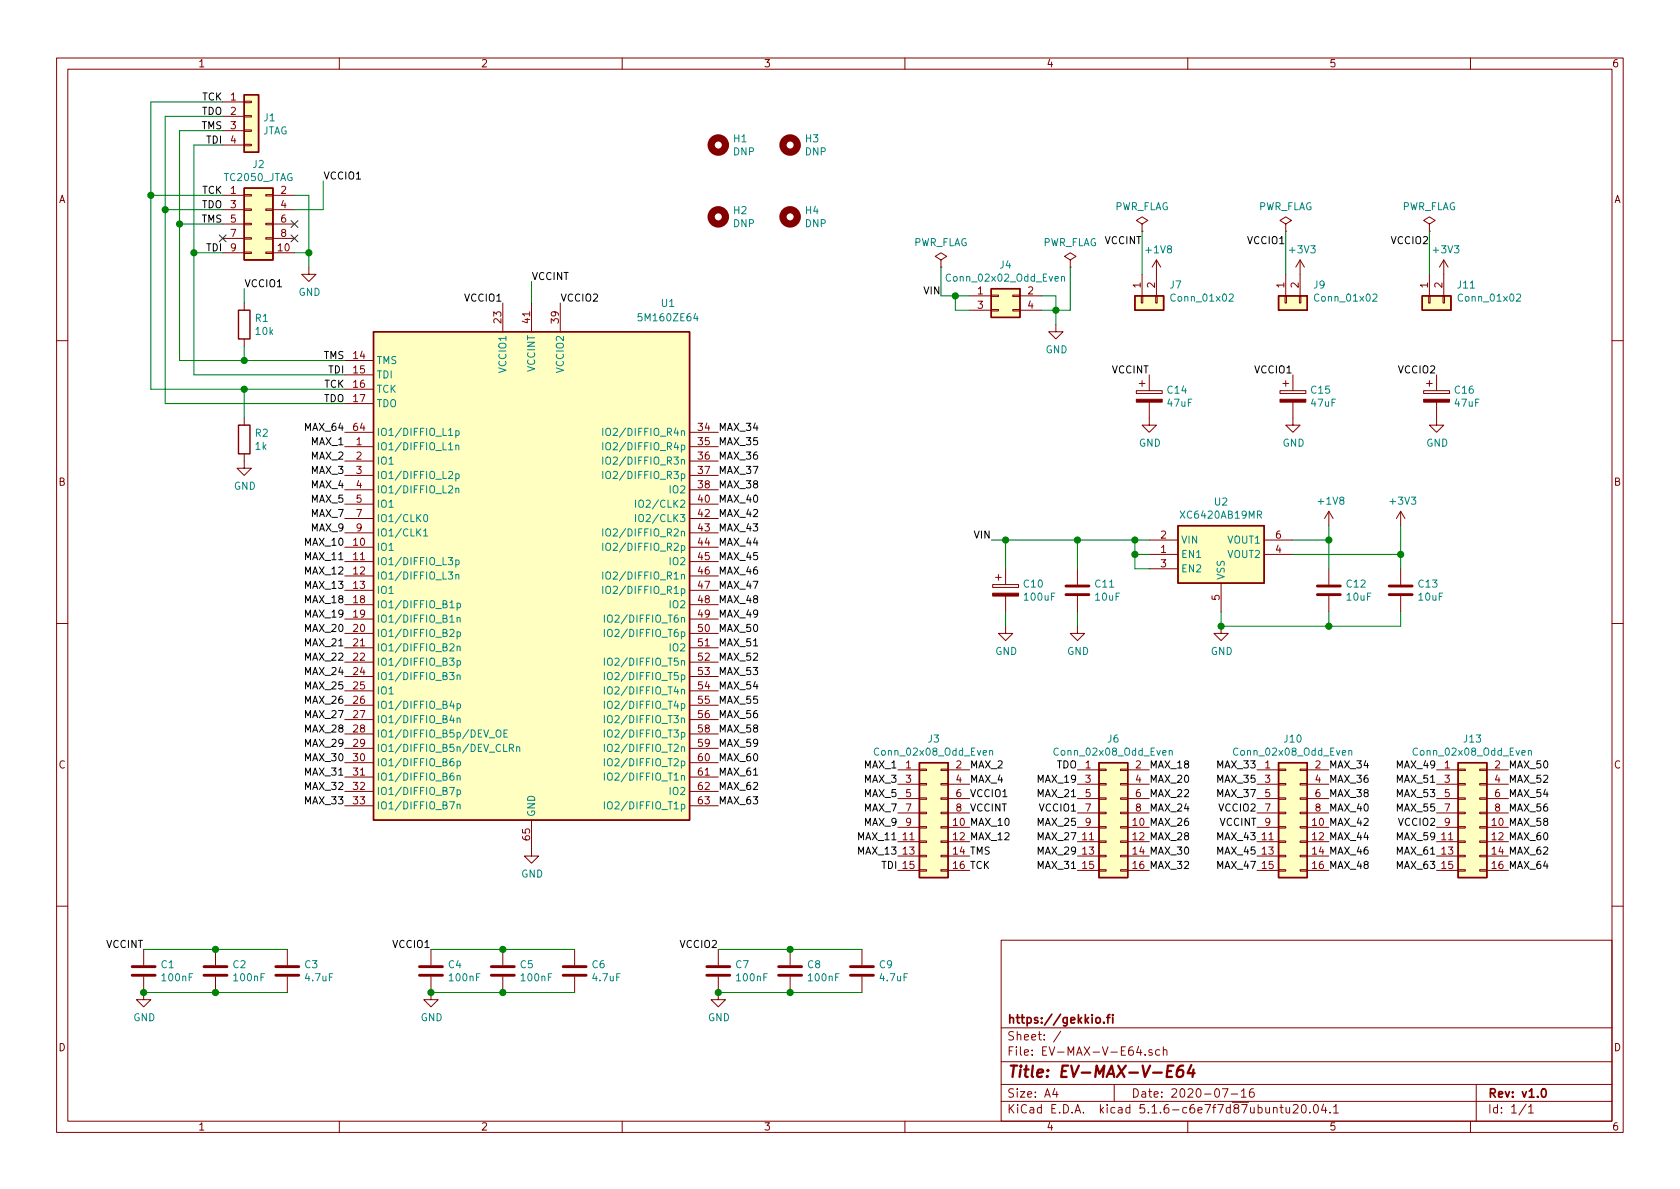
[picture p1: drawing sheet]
EESchema Schematic File Version 4
EELAYER 30 0
EELAYER END
$Descr A4 11693 8268
encoding utf-8
Sheet 1 1
Title "EV-MAX-V-E64"
Date "2020-07-16"
Rev "v1.0"
Comp "https://gekkio.fi"
Comment1 ""
Comment2 ""
Comment3 ""
Comment4 ""
$EndDescr
$Comp
L Connector_Generic:Conn_01x02 J9
U 1 1
P 8950 2100
F 0 "J9" V 8822 1912 50  0000 R CNN
F 1 "Conn_01x02" V 8913 1912 50  0000 R CNN
F 2 "Connector_PinHeader_2.54mm:PinHeader_1x02_P2.54mm_Vertical" H 8950 2100 50  0001 C CNN
F 3 "~" H 8950 2100 50  0001 C CNN
	1    8950 2100
	0    -1   1    0   
$EndComp
Text Label 8950 1700 2    50   ~ 0
VCCIO1
$Comp
L power:+3V3 #PWR014
U 1 1
P 9050 1900
F 0 "#PWR014" H 9050 1750 50  0001 C CNN
F 1 "+3V3" H 9065 2073 50  0000 C CNN
F 2 "" H 9050 1900 50  0001 C CNN
F 3 "" H 9050 1900 50  0001 C CNN
	1    9050 1900
	1    0    0    -1  
$EndComp
$Comp
L Connector_Generic:Conn_01x02 J11
U 1 1
P 9950 2100
F 0 "J11" V 9822 1912 50  0000 R CNN
F 1 "Conn_01x02" V 9913 1912 50  0000 R CNN
F 2 "Connector_PinHeader_2.54mm:PinHeader_1x02_P2.54mm_Vertical" H 9950 2100 50  0001 C CNN
F 3 "~" H 9950 2100 50  0001 C CNN
	1    9950 2100
	0    -1   1    0   
$EndComp
Text Label 9950 1700 2    50   ~ 0
VCCIO2
$Comp
L power:+3V3 #PWR017
U 1 1
P 10050 1900
F 0 "#PWR017" H 10050 1750 50  0001 C CNN
F 1 "+3V3" H 10065 2073 50  0000 C CNN
F 2 "" H 10050 1900 50  0001 C CNN
F 3 "" H 10050 1900 50  0001 C CNN
	1    10050 1900
	1    0    0    -1  
$EndComp
$Comp
L Connector_Generic:Conn_01x02 J7
U 1 1
P 7950 2100
F 0 "J7" V 7822 1912 50  0000 R CNN
F 1 "Conn_01x02" V 7913 1912 50  0000 R CNN
F 2 "Connector_PinHeader_2.54mm:PinHeader_1x02_P2.54mm_Vertical" H 7950 2100 50  0001 C CNN
F 3 "~" H 7950 2100 50  0001 C CNN
	1    7950 2100
	0    -1   1    0   
$EndComp
Text Label 7950 1700 2    50   ~ 0
VCCINT
$Comp
L power:+1V8 #PWR011
U 1 1
P 8050 1900
F 0 "#PWR011" H 8050 1750 50  0001 C CNN
F 1 "+1V8" H 8065 2073 50  0000 C CNN
F 2 "" H 8050 1900 50  0001 C CNN
F 3 "" H 8050 1900 50  0001 C CNN
	1    8050 1900
	1    0    0    -1  
$EndComp
Text Label 3500 2100 2    50   ~ 0
VCCIO1
Wire Wire Line
	3700 1950 3700 2100
Text Label 3700 1950 0    50   ~ 0
VCCINT
Text Label 3900 2100 0    50   ~ 0
VCCIO2
$Comp
L power:GND #PWR05
U 1 1
P 3700 5900
F 0 "#PWR05" H 3700 5650 50  0001 C CNN
F 1 "GND" H 3705 5727 50  0000 C CNN
F 2 "" H 3700 5900 50  0001 C CNN
F 3 "" H 3700 5900 50  0001 C CNN
	1    3700 5900
	1    0    0    -1  
$EndComp
$Comp
L Gekkio_CPLD_Intel:5M160ZE64 U1
U 1 1
P 3700 4000
F 0 "U1" H 4650 5900 50  0000 C CNN
F 1 "5M160ZE64" H 4650 5800 50  0000 C CNN
F 2 "Gekkio_Package_QFP:EQFP-64-1EP_7x7mm_P0.4mm_EP4.5x4.5mm" H 3700 1600 50  0001 C CNN
F 3 "https://www.intel.com/content/dam/www/programmable/us/en/pdfs/literature/hb/max-v/mv51001.pdf" H 2500 4950 50  0001 R CNN
	1    3700 4000
	1    0    0    -1  
$EndComp
$Comp
L Gekkio_Regulator_Linear:XC6420ABxxMR U2
U 1 1
P 8500 3850
F 0 "U2" H 8500 4217 50  0000 C CNN
F 1 "XC6420AB19MR" H 8500 4126 50  0000 C CNN
F 2 "Package_TO_SOT_SMD:SOT-23-6_Handsoldering" H 8500 3000 50  0001 C CNN
F 3 "https://www.torexsemi.com/file/xc6420/XC6420.pdf" H 8500 3850 50  0001 C CNN
	1    8500 3850
	1    0    0    -1  
$EndComp
$Comp
L Device:C C12
U 1 1
P 9250 4100
F 0 "C12" H 9365 4146 50  0000 L CNN
F 1 "10uF" H 9365 4055 50  0000 L CNN
F 2 "Capacitor_SMD:C_1206_3216Metric_Pad1.42x1.75mm_HandSolder" H 9288 3950 50  0001 C CNN
F 3 "~" H 9250 4100 50  0001 C CNN
	1    9250 4100
	1    0    0    -1  
$EndComp
$Comp
L Device:C C13
U 1 1
P 9750 4100
F 0 "C13" H 9865 4146 50  0000 L CNN
F 1 "10uF" H 9865 4055 50  0000 L CNN
F 2 "Capacitor_SMD:C_1206_3216Metric_Pad1.42x1.75mm_HandSolder" H 9788 3950 50  0001 C CNN
F 3 "~" H 9750 4100 50  0001 C CNN
	1    9750 4100
	1    0    0    -1  
$EndComp
Wire Wire Line
	9000 3750 9250 3750
Wire Wire Line
	9250 3750 9250 3950
Wire Wire Line
	9000 3850 9750 3850
Wire Wire Line
	9750 3850 9750 3950
$Comp
L power:+1V8 #PWR015
U 1 1
P 9250 3650
F 0 "#PWR015" H 9250 3500 50  0001 C CNN
F 1 "+1V8" H 9265 3823 50  0000 C CNN
F 2 "" H 9250 3650 50  0001 C CNN
F 3 "" H 9250 3650 50  0001 C CNN
	1    9250 3650
	1    0    0    -1  
$EndComp
Wire Wire Line
	9250 3650 9250 3750
Connection ~ 9250 3750
$Comp
L power:+3V3 #PWR016
U 1 1
P 9750 3650
F 0 "#PWR016" H 9750 3500 50  0001 C CNN
F 1 "+3V3" H 9765 3823 50  0000 C CNN
F 2 "" H 9750 3650 50  0001 C CNN
F 3 "" H 9750 3650 50  0001 C CNN
	1    9750 3650
	1    0    0    -1  
$EndComp
Connection ~ 9750 3850
Wire Wire Line
	9750 4250 9750 4350
Wire Wire Line
	9750 4350 9250 4350
Wire Wire Line
	8500 4350 8500 4250
Wire Wire Line
	9250 4250 9250 4350
Connection ~ 9250 4350
Wire Wire Line
	9250 4350 8500 4350
$Comp
L power:GND #PWR012
U 1 1
P 8500 4350
F 0 "#PWR012" H 8500 4100 50  0001 C CNN
F 1 "GND" H 8505 4177 50  0000 C CNN
F 2 "" H 8500 4350 50  0001 C CNN
F 3 "" H 8500 4350 50  0001 C CNN
	1    8500 4350
	1    0    0    -1  
$EndComp
Connection ~ 8500 4350
$Comp
L Device:C C11
U 1 1
P 7500 4100
F 0 "C11" H 7615 4146 50  0000 L CNN
F 1 "10uF" H 7615 4055 50  0000 L CNN
F 2 "Capacitor_SMD:C_1206_3216Metric_Pad1.42x1.75mm_HandSolder" H 7538 3950 50  0001 C CNN
F 3 "~" H 7500 4100 50  0001 C CNN
	1    7500 4100
	1    0    0    -1  
$EndComp
Wire Wire Line
	7500 3950 7500 3750
Wire Wire Line
	7500 3750 7900 3750
$Comp
L power:GND #PWR010
U 1 1
P 7500 4350
F 0 "#PWR010" H 7500 4100 50  0001 C CNN
F 1 "GND" H 7505 4177 50  0000 C CNN
F 2 "" H 7500 4350 50  0001 C CNN
F 3 "" H 7500 4350 50  0001 C CNN
	1    7500 4350
	1    0    0    -1  
$EndComp
Wire Wire Line
	7500 4350 7500 4250
Text Label 6900 3750 2    50   ~ 0
VIN
Wire Wire Line
	8000 3950 7900 3950
Wire Wire Line
	7900 3950 7900 3850
Connection ~ 7900 3750
Wire Wire Line
	7900 3750 8000 3750
Wire Wire Line
	8000 3850 7900 3850
Connection ~ 7900 3850
Wire Wire Line
	7900 3850 7900 3750
$Comp
L Connector_Generic:Conn_02x02_Odd_Even J4
U 1 1
P 6950 2050
F 0 "J4" H 7000 2267 50  0000 C CNN
F 1 "Conn_02x02_Odd_Even" H 7000 2176 50  0000 C CNN
F 2 "Connector_PinHeader_2.54mm:PinHeader_2x02_P2.54mm_Vertical" H 6950 2050 50  0001 C CNN
F 3 "~" H 6950 2050 50  0001 C CNN
	1    6950 2050
	1    0    0    -1  
$EndComp
Text Label 6550 2050 2    50   ~ 0
VIN
$Comp
L power:GND #PWR08
U 1 1
P 7350 2250
F 0 "#PWR08" H 7350 2000 50  0001 C CNN
F 1 "GND" H 7355 2077 50  0000 C CNN
F 2 "" H 7350 2250 50  0001 C CNN
F 3 "" H 7350 2250 50  0001 C CNN
	1    7350 2250
	1    0    0    -1  
$EndComp
Wire Wire Line
	7250 2050 7350 2050
Wire Wire Line
	7350 2050 7350 2150
Wire Wire Line
	7250 2150 7350 2150
Connection ~ 7350 2150
Wire Wire Line
	7350 2150 7350 2250
Wire Wire Line
	6550 2050 6650 2050
Wire Wire Line
	6750 2150 6650 2150
Wire Wire Line
	6650 2150 6650 2050
Connection ~ 6650 2050
Wire Wire Line
	6650 2050 6750 2050
$Comp
L Device:CP C10
U 1 1
P 7000 4100
F 0 "C10" H 7118 4146 50  0000 L CNN
F 1 "100uF" H 7118 4055 50  0000 L CNN
F 2 "Capacitor_SMD:CP_Elec_6.3x5.8" H 7038 3950 50  0001 C CNN
F 3 "~" H 7000 4100 50  0001 C CNN
	1    7000 4100
	1    0    0    -1  
$EndComp
Wire Wire Line
	7000 3950 7000 3750
Wire Wire Line
	7000 3750 7500 3750
Connection ~ 7500 3750
$Comp
L power:GND #PWR07
U 1 1
P 7000 4350
F 0 "#PWR07" H 7000 4100 50  0001 C CNN
F 1 "GND" H 7005 4177 50  0000 C CNN
F 2 "" H 7000 4350 50  0001 C CNN
F 3 "" H 7000 4350 50  0001 C CNN
	1    7000 4350
	1    0    0    -1  
$EndComp
Wire Wire Line
	7000 4350 7000 4250
Text Label 2400 3100 2    50   ~ 0
MAX_1
Text Label 2400 3200 2    50   ~ 0
MAX_2
Text Label 2400 3300 2    50   ~ 0
MAX_3
Text Label 2400 3400 2    50   ~ 0
MAX_4
Text Label 2400 3500 2    50   ~ 0
MAX_5
Text Label 2400 3600 2    50   ~ 0
MAX_7
Text Label 2400 3700 2    50   ~ 0
MAX_9
Text Label 2400 3800 2    50   ~ 0
MAX_10
Text Label 2400 3900 2    50   ~ 0
MAX_11
Text Label 2400 4000 2    50   ~ 0
MAX_12
Text Label 2400 4100 2    50   ~ 0
MAX_13
Text Label 2400 4200 2    50   ~ 0
MAX_18
Text Label 2400 4300 2    50   ~ 0
MAX_19
Text Label 2400 4400 2    50   ~ 0
MAX_20
Text Label 2400 4500 2    50   ~ 0
MAX_21
Text Label 2400 4600 2    50   ~ 0
MAX_22
Text Label 2400 4700 2    50   ~ 0
MAX_24
Text Label 2400 4800 2    50   ~ 0
MAX_25
Text Label 2400 4900 2    50   ~ 0
MAX_26
Text Label 2400 5000 2    50   ~ 0
MAX_27
Text Label 2400 5100 2    50   ~ 0
MAX_28
Text Label 2400 5200 2    50   ~ 0
MAX_29
Text Label 2400 5300 2    50   ~ 0
MAX_30
Text Label 2400 5400 2    50   ~ 0
MAX_31
Text Label 2400 5500 2    50   ~ 0
MAX_32
Text Label 2400 5600 2    50   ~ 0
MAX_33
Text Label 5000 3000 0    50   ~ 0
MAX_34
Text Label 5000 3100 0    50   ~ 0
MAX_35
Text Label 5000 3200 0    50   ~ 0
MAX_36
Text Label 5000 3300 0    50   ~ 0
MAX_37
Text Label 5000 3400 0    50   ~ 0
MAX_38
Text Label 5000 3500 0    50   ~ 0
MAX_40
Text Label 5000 3600 0    50   ~ 0
MAX_42
Text Label 5000 3700 0    50   ~ 0
MAX_43
Text Label 5000 3800 0    50   ~ 0
MAX_44
Text Label 5000 3900 0    50   ~ 0
MAX_45
Text Label 5000 4000 0    50   ~ 0
MAX_46
Text Label 5000 4100 0    50   ~ 0
MAX_47
Text Label 5000 4200 0    50   ~ 0
MAX_48
Text Label 5000 4300 0    50   ~ 0
MAX_49
Text Label 5000 4400 0    50   ~ 0
MAX_50
Text Label 5000 4500 0    50   ~ 0
MAX_51
Text Label 5000 4600 0    50   ~ 0
MAX_52
Text Label 5000 4700 0    50   ~ 0
MAX_53
Text Label 5000 4800 0    50   ~ 0
MAX_54
Text Label 5000 4900 0    50   ~ 0
MAX_55
Text Label 5000 5000 0    50   ~ 0
MAX_56
Text Label 5000 5100 0    50   ~ 0
MAX_58
Text Label 5000 5200 0    50   ~ 0
MAX_59
Text Label 5000 5300 0    50   ~ 0
MAX_60
Text Label 5000 5400 0    50   ~ 0
MAX_61
Text Label 5000 5500 0    50   ~ 0
MAX_62
Text Label 5000 5600 0    50   ~ 0
MAX_63
Text Label 2400 3000 2    50   ~ 0
MAX_64
Text Label 2400 2500 2    50   ~ 0
TMS
Text Label 2400 2600 2    50   ~ 0
TDI
Text Label 2400 2700 2    50   ~ 0
TCK
Text Label 2400 2800 2    50   ~ 0
TDO
$Comp
L Connector_Generic:Conn_02x05_Odd_Even J2
U 1 1
P 1750 1550
F 0 "J2" H 1800 1967 50  0000 C CNN
F 1 "TC2050_JTAG" H 1800 1876 50  0000 C CNN
F 2 "Connector:Tag-Connect_TC2050-IDC-NL_2x05_P1.27mm_Vertical_with_bottom_clip" H 1750 1550 50  0001 C CNN
F 3 "~" H 1750 1550 50  0001 C CNN
	1    1750 1550
	1    0    0    -1  
$EndComp
Wire Wire Line
	2050 1350 2150 1350
Wire Wire Line
	2150 1350 2150 1750
Wire Wire Line
	2050 1750 2150 1750
Connection ~ 2150 1750
Wire Wire Line
	2150 1750 2150 1850
$Comp
L power:GND #PWR03
U 1 1
P 2150 1850
F 0 "#PWR03" H 2150 1600 50  0001 C CNN
F 1 "GND" H 2155 1677 50  0000 C CNN
F 2 "" H 2150 1850 50  0001 C CNN
F 3 "" H 2150 1850 50  0001 C CNN
	1    2150 1850
	1    0    0    -1  
$EndComp
NoConn ~ 1550 1650
NoConn ~ 2050 1550
NoConn ~ 2050 1650
Wire Wire Line
	1550 1750 1350 1750
Wire Wire Line
	1350 1750 1350 2600
Wire Wire Line
	1350 2600 2400 2600
Wire Wire Line
	2400 2500 1700 2500
Wire Wire Line
	1250 2500 1250 1550
Wire Wire Line
	1250 1550 1550 1550
Wire Wire Line
	1550 1450 1150 1450
Wire Wire Line
	1150 1450 1150 2800
Wire Wire Line
	1150 2800 2400 2800
Wire Wire Line
	1050 2700 1050 1350
Wire Wire Line
	1050 1350 1550 1350
Text Label 2250 1250 0    50   ~ 0
VCCIO1
Wire Wire Line
	2250 1450 2050 1450
Wire Wire Line
	2250 1250 2250 1450
Text Label 1550 1550 2    50   ~ 0
TMS
Text Label 1550 1750 2    50   ~ 0
TDI
Text Label 1550 1350 2    50   ~ 0
TCK
Text Label 1550 1450 2    50   ~ 0
TDO
Wire Wire Line
	1700 2700 1700 2900
Wire Wire Line
	2400 2700 1700 2700
Wire Wire Line
	1700 2700 1050 2700
Connection ~ 1700 2700
$Comp
L Device:R R2
U 1 1
P 1700 3050
F 0 "R2" H 1770 3096 50  0000 L CNN
F 1 "1k" H 1770 3005 50  0000 L CNN
F 2 "Resistor_SMD:R_0603_1608Metric_Pad1.05x0.95mm_HandSolder" V 1630 3050 50  0001 C CNN
F 3 "~" H 1700 3050 50  0001 C CNN
	1    1700 3050
	1    0    0    -1  
$EndComp
$Comp
L power:GND #PWR02
U 1 1
P 1700 3200
F 0 "#PWR02" H 1700 2950 50  0001 C CNN
F 1 "GND" H 1705 3027 50  0000 C CNN
F 2 "" H 1700 3200 50  0001 C CNN
F 3 "" H 1700 3200 50  0001 C CNN
	1    1700 3200
	1    0    0    -1  
$EndComp
$Comp
L Device:R R1
U 1 1
P 1700 2250
F 0 "R1" H 1770 2296 50  0000 L CNN
F 1 "10k" H 1770 2205 50  0000 L CNN
F 2 "Resistor_SMD:R_0603_1608Metric_Pad1.05x0.95mm_HandSolder" V 1630 2250 50  0001 C CNN
F 3 "~" H 1700 2250 50  0001 C CNN
	1    1700 2250
	1    0    0    -1  
$EndComp
Wire Wire Line
	1700 2400 1700 2500
Connection ~ 1700 2500
Wire Wire Line
	1700 2500 1250 2500
Text Label 1700 2000 0    50   ~ 0
VCCIO1
Wire Wire Line
	1700 2000 1700 2100
$Comp
L Device:C C4
U 1 1
P 3000 6750
F 0 "C4" H 3115 6796 50  0000 L CNN
F 1 "100nF" H 3115 6705 50  0000 L CNN
F 2 "Capacitor_SMD:C_0603_1608Metric_Pad1.05x0.95mm_HandSolder" H 3038 6600 50  0001 C CNN
F 3 "~" H 3000 6750 50  0001 C CNN
	1    3000 6750
	1    0    0    -1  
$EndComp
Text Label 3000 6600 2    50   ~ 0
VCCIO1
$Comp
L Device:C C5
U 1 1
P 3500 6750
F 0 "C5" H 3615 6796 50  0000 L CNN
F 1 "100nF" H 3615 6705 50  0000 L CNN
F 2 "Capacitor_SMD:C_0603_1608Metric_Pad1.05x0.95mm_HandSolder" H 3538 6600 50  0001 C CNN
F 3 "~" H 3500 6750 50  0001 C CNN
	1    3500 6750
	1    0    0    -1  
$EndComp
Wire Wire Line
	3000 6600 3500 6600
Wire Wire Line
	3500 6900 3000 6900
$Comp
L power:GND #PWR04
U 1 1
P 3000 6900
F 0 "#PWR04" H 3000 6650 50  0001 C CNN
F 1 "GND" H 3005 6727 50  0000 C CNN
F 2 "" H 3000 6900 50  0001 C CNN
F 3 "" H 3000 6900 50  0001 C CNN
	1    3000 6900
	1    0    0    -1  
$EndComp
Connection ~ 3000 6900
$Comp
L Device:C C7
U 1 1
P 5000 6750
F 0 "C7" H 5115 6796 50  0000 L CNN
F 1 "100nF" H 5115 6705 50  0000 L CNN
F 2 "Capacitor_SMD:C_0603_1608Metric_Pad1.05x0.95mm_HandSolder" H 5038 6600 50  0001 C CNN
F 3 "~" H 5000 6750 50  0001 C CNN
	1    5000 6750
	1    0    0    -1  
$EndComp
Text Label 5000 6600 2    50   ~ 0
VCCIO2
$Comp
L Device:C C8
U 1 1
P 5500 6750
F 0 "C8" H 5615 6796 50  0000 L CNN
F 1 "100nF" H 5615 6705 50  0000 L CNN
F 2 "Capacitor_SMD:C_0603_1608Metric_Pad1.05x0.95mm_HandSolder" H 5538 6600 50  0001 C CNN
F 3 "~" H 5500 6750 50  0001 C CNN
	1    5500 6750
	1    0    0    -1  
$EndComp
Wire Wire Line
	5500 6900 5000 6900
$Comp
L power:GND #PWR06
U 1 1
P 5000 6900
F 0 "#PWR06" H 5000 6650 50  0001 C CNN
F 1 "GND" H 5005 6727 50  0000 C CNN
F 2 "" H 5000 6900 50  0001 C CNN
F 3 "" H 5000 6900 50  0001 C CNN
	1    5000 6900
	1    0    0    -1  
$EndComp
Connection ~ 5000 6900
$Comp
L Device:C C1
U 1 1
P 1000 6750
F 0 "C1" H 1115 6796 50  0000 L CNN
F 1 "100nF" H 1115 6705 50  0000 L CNN
F 2 "Capacitor_SMD:C_0603_1608Metric_Pad1.05x0.95mm_HandSolder" H 1038 6600 50  0001 C CNN
F 3 "~" H 1000 6750 50  0001 C CNN
	1    1000 6750
	1    0    0    -1  
$EndComp
Text Label 1000 6600 2    50   ~ 0
VCCINT
$Comp
L Device:C C2
U 1 1
P 1500 6750
F 0 "C2" H 1615 6796 50  0000 L CNN
F 1 "100nF" H 1615 6705 50  0000 L CNN
F 2 "Capacitor_SMD:C_0603_1608Metric_Pad1.05x0.95mm_HandSolder" H 1538 6600 50  0001 C CNN
F 3 "~" H 1500 6750 50  0001 C CNN
	1    1500 6750
	1    0    0    -1  
$EndComp
Wire Wire Line
	1000 6600 1500 6600
Wire Wire Line
	1500 6900 1000 6900
$Comp
L power:GND #PWR01
U 1 1
P 1000 6900
F 0 "#PWR01" H 1000 6650 50  0001 C CNN
F 1 "GND" H 1005 6727 50  0000 C CNN
F 2 "" H 1000 6900 50  0001 C CNN
F 3 "" H 1000 6900 50  0001 C CNN
	1    1000 6900
	1    0    0    -1  
$EndComp
Connection ~ 1000 6900
$Comp
L Device:C C9
U 1 1
P 6000 6750
F 0 "C9" H 6115 6796 50  0000 L CNN
F 1 "4.7uF" H 6115 6705 50  0000 L CNN
F 2 "Capacitor_SMD:C_0805_2012Metric_Pad1.15x1.40mm_HandSolder" H 6038 6600 50  0001 C CNN
F 3 "~" H 6000 6750 50  0001 C CNN
	1    6000 6750
	1    0    0    -1  
$EndComp
Wire Wire Line
	5000 6600 5500 6600
Connection ~ 5500 6600
Wire Wire Line
	5500 6600 6000 6600
Wire Wire Line
	6000 6900 5500 6900
Connection ~ 5500 6900
$Comp
L Device:C C6
U 1 1
P 4000 6750
F 0 "C6" H 4115 6796 50  0000 L CNN
F 1 "4.7uF" H 4115 6705 50  0000 L CNN
F 2 "Capacitor_SMD:C_0805_2012Metric_Pad1.15x1.40mm_HandSolder" H 4038 6600 50  0001 C CNN
F 3 "~" H 4000 6750 50  0001 C CNN
	1    4000 6750
	1    0    0    -1  
$EndComp
Wire Wire Line
	4000 6600 3500 6600
Connection ~ 3500 6600
Wire Wire Line
	3500 6900 4000 6900
Connection ~ 3500 6900
$Comp
L Device:C C3
U 1 1
P 2000 6750
F 0 "C3" H 2115 6796 50  0000 L CNN
F 1 "4.7uF" H 2115 6705 50  0000 L CNN
F 2 "Capacitor_SMD:C_0805_2012Metric_Pad1.15x1.40mm_HandSolder" H 2038 6600 50  0001 C CNN
F 3 "~" H 2000 6750 50  0001 C CNN
	1    2000 6750
	1    0    0    -1  
$EndComp
Wire Wire Line
	2000 6600 1500 6600
Connection ~ 1500 6600
Wire Wire Line
	1500 6900 2000 6900
Connection ~ 1500 6900
$Comp
L Connector_Generic:Conn_02x08_Odd_Even J6
U 1 1
P 7700 5650
F 0 "J6" H 7750 6167 50  0000 C CNN
F 1 "Conn_02x08_Odd_Even" H 7750 6076 50  0000 C CNN
F 2 "Connector_PinHeader_2.54mm:PinHeader_2x08_P2.54mm_Vertical" H 7700 5650 50  0001 C CNN
F 3 "~" H 7700 5650 50  0001 C CNN
	1    7700 5650
	1    0    0    -1  
$EndComp
Text Label 8000 5350 0    50   ~ 0
MAX_18
Text Label 8000 5450 0    50   ~ 0
MAX_20
Text Label 8000 5550 0    50   ~ 0
MAX_22
Text Label 8000 5650 0    50   ~ 0
MAX_24
Text Label 8000 5750 0    50   ~ 0
MAX_26
Text Label 8000 5850 0    50   ~ 0
MAX_28
Text Label 8000 5950 0    50   ~ 0
MAX_30
Text Label 8000 6050 0    50   ~ 0
MAX_32
Text Label 7500 5450 2    50   ~ 0
MAX_19
Text Label 7500 5350 2    50   ~ 0
TDO
Text Label 7500 5550 2    50   ~ 0
MAX_21
Text Label 7500 5650 2    50   ~ 0
VCCIO1
Text Label 7500 5750 2    50   ~ 0
MAX_25
Text Label 7500 5850 2    50   ~ 0
MAX_27
Text Label 7500 5950 2    50   ~ 0
MAX_29
Text Label 7500 6050 2    50   ~ 0
MAX_31
$Comp
L Connector_Generic:Conn_02x08_Odd_Even J10
U 1 1
P 8950 5650
F 0 "J10" H 9000 6167 50  0000 C CNN
F 1 "Conn_02x08_Odd_Even" H 9000 6076 50  0000 C CNN
F 2 "Connector_PinHeader_2.54mm:PinHeader_2x08_P2.54mm_Vertical" H 8950 5650 50  0001 C CNN
F 3 "~" H 8950 5650 50  0001 C CNN
	1    8950 5650
	1    0    0    -1  
$EndComp
$Comp
L Connector_Generic:Conn_02x08_Odd_Even J13
U 1 1
P 10200 5650
F 0 "J13" H 10250 6167 50  0000 C CNN
F 1 "Conn_02x08_Odd_Even" H 10250 6076 50  0000 C CNN
F 2 "Connector_PinHeader_2.54mm:PinHeader_2x08_P2.54mm_Vertical" H 10200 5650 50  0001 C CNN
F 3 "~" H 10200 5650 50  0001 C CNN
	1    10200 5650
	1    0    0    -1  
$EndComp
Text Label 6750 5350 0    50   ~ 0
MAX_2
Text Label 6750 5450 0    50   ~ 0
MAX_4
Text Label 6750 5550 0    50   ~ 0
VCCIO1
Text Label 6750 5650 0    50   ~ 0
VCCINT
Text Label 6750 5750 0    50   ~ 0
MAX_10
Text Label 6750 5850 0    50   ~ 0
MAX_12
Text Label 6750 5950 0    50   ~ 0
TMS
Text Label 6750 6050 0    50   ~ 0
TCK
Text Label 6250 6050 2    50   ~ 0
TDI
Text Label 6250 5950 2    50   ~ 0
MAX_13
Text Label 6250 5850 2    50   ~ 0
MAX_11
Text Label 6250 5750 2    50   ~ 0
MAX_9
Text Label 6250 5650 2    50   ~ 0
MAX_7
Text Label 6250 5550 2    50   ~ 0
MAX_5
Text Label 6250 5450 2    50   ~ 0
MAX_3
Text Label 6250 5350 2    50   ~ 0
MAX_1
$Comp
L Connector_Generic:Conn_02x08_Odd_Even J3
U 1 1
P 6450 5650
F 0 "J3" H 6500 6167 50  0000 C CNN
F 1 "Conn_02x08_Odd_Even" H 6500 6076 50  0000 C CNN
F 2 "Connector_PinHeader_2.54mm:PinHeader_2x08_P2.54mm_Vertical" H 6450 5650 50  0001 C CNN
F 3 "~" H 6450 5650 50  0001 C CNN
	1    6450 5650
	1    0    0    -1  
$EndComp
Text Label 8750 5350 2    50   ~ 0
MAX_33
Text Label 8750 5450 2    50   ~ 0
MAX_35
Text Label 8750 5550 2    50   ~ 0
MAX_37
Text Label 9250 5350 0    50   ~ 0
MAX_34
Text Label 9250 5450 0    50   ~ 0
MAX_36
Text Label 9250 5550 0    50   ~ 0
MAX_38
Text Label 9250 5650 0    50   ~ 0
MAX_40
Text Label 9250 5750 0    50   ~ 0
MAX_42
Text Label 9250 5850 0    50   ~ 0
MAX_44
Text Label 9250 5950 0    50   ~ 0
MAX_46
Text Label 9250 6050 0    50   ~ 0
MAX_48
Text Label 8750 6050 2    50   ~ 0
MAX_47
Text Label 8750 5950 2    50   ~ 0
MAX_45
Text Label 8750 5850 2    50   ~ 0
MAX_43
Text Label 8750 5650 2    50   ~ 0
VCCIO2
Text Label 8750 5750 2    50   ~ 0
VCCINT
Text Label 10000 5350 2    50   ~ 0
MAX_49
Text Label 10000 5450 2    50   ~ 0
MAX_51
Text Label 10000 5550 2    50   ~ 0
MAX_53
Text Label 10000 5650 2    50   ~ 0
MAX_55
Text Label 10000 5850 2    50   ~ 0
MAX_59
Text Label 10000 5750 2    50   ~ 0
VCCIO2
Text Label 10000 5950 2    50   ~ 0
MAX_61
Text Label 10000 6050 2    50   ~ 0
MAX_63
Text Label 10500 6050 0    50   ~ 0
MAX_64
Text Label 10500 5950 0    50   ~ 0
MAX_62
Text Label 10500 5850 0    50   ~ 0
MAX_60
Text Label 10500 5750 0    50   ~ 0
MAX_58
Text Label 10500 5650 0    50   ~ 0
MAX_56
Text Label 10500 5550 0    50   ~ 0
MAX_54
Text Label 10500 5450 0    50   ~ 0
MAX_52
Text Label 10500 5350 0    50   ~ 0
MAX_50
$Comp
L power:PWR_FLAG #FLG03
U 1 1
P 7950 1600
F 0 "#FLG03" H 7950 1675 50  0001 C CNN
F 1 "PWR_FLAG" H 7950 1773 50  0000 C CNN
F 2 "" H 7950 1600 50  0001 C CNN
F 3 "~" H 7950 1600 50  0001 C CNN
	1    7950 1600
	1    0    0    -1  
$EndComp
Connection ~ 7000 3750
Wire Wire Line
	6900 3750 7000 3750
$Comp
L power:PWR_FLAG #FLG04
U 1 1
P 8950 1600
F 0 "#FLG04" H 8950 1675 50  0001 C CNN
F 1 "PWR_FLAG" H 8950 1773 50  0000 C CNN
F 2 "" H 8950 1600 50  0001 C CNN
F 3 "~" H 8950 1600 50  0001 C CNN
	1    8950 1600
	1    0    0    -1  
$EndComp
$Comp
L power:PWR_FLAG #FLG05
U 1 1
P 9950 1600
F 0 "#FLG05" H 9950 1675 50  0001 C CNN
F 1 "PWR_FLAG" H 9950 1773 50  0000 C CNN
F 2 "" H 9950 1600 50  0001 C CNN
F 3 "~" H 9950 1600 50  0001 C CNN
	1    9950 1600
	1    0    0    -1  
$EndComp
$Comp
L power:PWR_FLAG #FLG01
U 1 1
P 6550 1850
F 0 "#FLG01" H 6550 1925 50  0001 C CNN
F 1 "PWR_FLAG" H 6550 2023 50  0000 C CNN
F 2 "" H 6550 1850 50  0001 C CNN
F 3 "~" H 6550 1850 50  0001 C CNN
	1    6550 1850
	1    0    0    -1  
$EndComp
$Comp
L power:PWR_FLAG #FLG02
U 1 1
P 7450 1850
F 0 "#FLG02" H 7450 1925 50  0001 C CNN
F 1 "PWR_FLAG" H 7450 2023 50  0000 C CNN
F 2 "" H 7450 1850 50  0001 C CNN
F 3 "~" H 7450 1850 50  0001 C CNN
	1    7450 1850
	1    0    0    -1  
$EndComp
Wire Wire Line
	7450 2150 7350 2150
Wire Wire Line
	7950 1600 7950 1900
Wire Wire Line
	8950 1600 8950 1900
Wire Wire Line
	9950 1600 9950 1900
Wire Wire Line
	6550 1850 6550 2050
Wire Wire Line
	7450 1850 7450 2150
$Comp
L Connector_Generic:Conn_01x04 J1
U 1 1
P 1750 800
F 0 "J1" H 1830 792 50  0000 L CNN
F 1 "JTAG" H 1830 701 50  0000 L CNN
F 2 "Connector_PinHeader_2.54mm:PinHeader_1x04_P2.54mm_Vertical" H 1750 800 50  0001 C CNN
F 3 "~" H 1750 800 50  0001 C CNN
	1    1750 800 
	1    0    0    -1  
$EndComp
Wire Wire Line
	1550 700  1050 700 
Wire Wire Line
	1050 700  1050 1350
Connection ~ 1050 1350
Wire Wire Line
	1150 1450 1150 800 
Wire Wire Line
	1150 800  1550 800 
Connection ~ 1150 1450
Wire Wire Line
	1250 1550 1250 900 
Wire Wire Line
	1250 900  1550 900 
Connection ~ 1250 1550
Wire Wire Line
	1350 1750 1350 1000
Wire Wire Line
	1350 1000 1550 1000
Connection ~ 1350 1750
Text Label 1550 1000 2    50   ~ 0
TDI
Text Label 1550 900  2    50   ~ 0
TMS
Text Label 1550 800  2    50   ~ 0
TDO
Text Label 1550 700  2    50   ~ 0
TCK
$Comp
L Mechanical:MountingHole H1
U 1 1
P 5000 1000
F 0 "H1" H 5100 1046 50  0000 L CNN
F 1 "DNP" H 5100 955 50  0000 L CNN
F 2 "MountingHole:MountingHole_3.2mm_M3" H 5000 1000 50  0001 C CNN
F 3 "~" H 5000 1000 50  0001 C CNN
	1    5000 1000
	1    0    0    -1  
$EndComp
$Comp
L Mechanical:MountingHole H3
U 1 1
P 5500 1000
F 0 "H3" H 5600 1046 50  0000 L CNN
F 1 "DNP" H 5600 955 50  0000 L CNN
F 2 "MountingHole:MountingHole_3.2mm_M3" H 5500 1000 50  0001 C CNN
F 3 "~" H 5500 1000 50  0001 C CNN
	1    5500 1000
	1    0    0    -1  
$EndComp
$Comp
L Mechanical:MountingHole H4
U 1 1
P 5500 1500
F 0 "H4" H 5600 1546 50  0000 L CNN
F 1 "DNP" H 5600 1455 50  0000 L CNN
F 2 "MountingHole:MountingHole_3.2mm_M3" H 5500 1500 50  0001 C CNN
F 3 "~" H 5500 1500 50  0001 C CNN
	1    5500 1500
	1    0    0    -1  
$EndComp
$Comp
L Mechanical:MountingHole H2
U 1 1
P 5000 1500
F 0 "H2" H 5100 1546 50  0000 L CNN
F 1 "DNP" H 5100 1455 50  0000 L CNN
F 2 "MountingHole:MountingHole_3.2mm_M3" H 5000 1500 50  0001 C CNN
F 3 "~" H 5000 1500 50  0001 C CNN
	1    5000 1500
	1    0    0    -1  
$EndComp
Wire Wire Line
	9750 3650 9750 3850
$Comp
L Device:CP C14
U 1 1
P 8000 2750
F 0 "C14" H 8118 2796 50  0000 L CNN
F 1 "47uF" H 8118 2705 50  0000 L CNN
F 2 "Capacitor_SMD:CP_Elec_5x5.8" H 8038 2600 50  0001 C CNN
F 3 "~" H 8000 2750 50  0001 C CNN
	1    8000 2750
	1    0    0    -1  
$EndComp
$Comp
L Device:CP C15
U 1 1
P 9000 2750
F 0 "C15" H 9118 2796 50  0000 L CNN
F 1 "47uF" H 9118 2705 50  0000 L CNN
F 2 "Capacitor_SMD:CP_Elec_5x5.8" H 9038 2600 50  0001 C CNN
F 3 "~" H 9000 2750 50  0001 C CNN
	1    9000 2750
	1    0    0    -1  
$EndComp
$Comp
L Device:CP C16
U 1 1
P 10000 2750
F 0 "C16" H 10118 2796 50  0000 L CNN
F 1 "47uF" H 10118 2705 50  0000 L CNN
F 2 "Capacitor_SMD:CP_Elec_5x5.8" H 10038 2600 50  0001 C CNN
F 3 "~" H 10000 2750 50  0001 C CNN
	1    10000 2750
	1    0    0    -1  
$EndComp
Text Label 8000 2600 2    50   ~ 0
VCCINT
Text Label 9000 2600 2    50   ~ 0
VCCIO1
Text Label 10000 2600 2    50   ~ 0
VCCIO2
$Comp
L power:GND #PWR0101
U 1 1
P 10000 2900
F 0 "#PWR0101" H 10000 2650 50  0001 C CNN
F 1 "GND" H 10005 2727 50  0000 C CNN
F 2 "" H 10000 2900 50  0001 C CNN
F 3 "" H 10000 2900 50  0001 C CNN
	1    10000 2900
	1    0    0    -1  
$EndComp
$Comp
L power:GND #PWR0102
U 1 1
P 9000 2900
F 0 "#PWR0102" H 9000 2650 50  0001 C CNN
F 1 "GND" H 9005 2727 50  0000 C CNN
F 2 "" H 9000 2900 50  0001 C CNN
F 3 "" H 9000 2900 50  0001 C CNN
	1    9000 2900
	1    0    0    -1  
$EndComp
$Comp
L power:GND #PWR0103
U 1 1
P 8000 2900
F 0 "#PWR0103" H 8000 2650 50  0001 C CNN
F 1 "GND" H 8005 2727 50  0000 C CNN
F 2 "" H 8000 2900 50  0001 C CNN
F 3 "" H 8000 2900 50  0001 C CNN
	1    8000 2900
	1    0    0    -1  
$EndComp
$EndSCHEMATC
